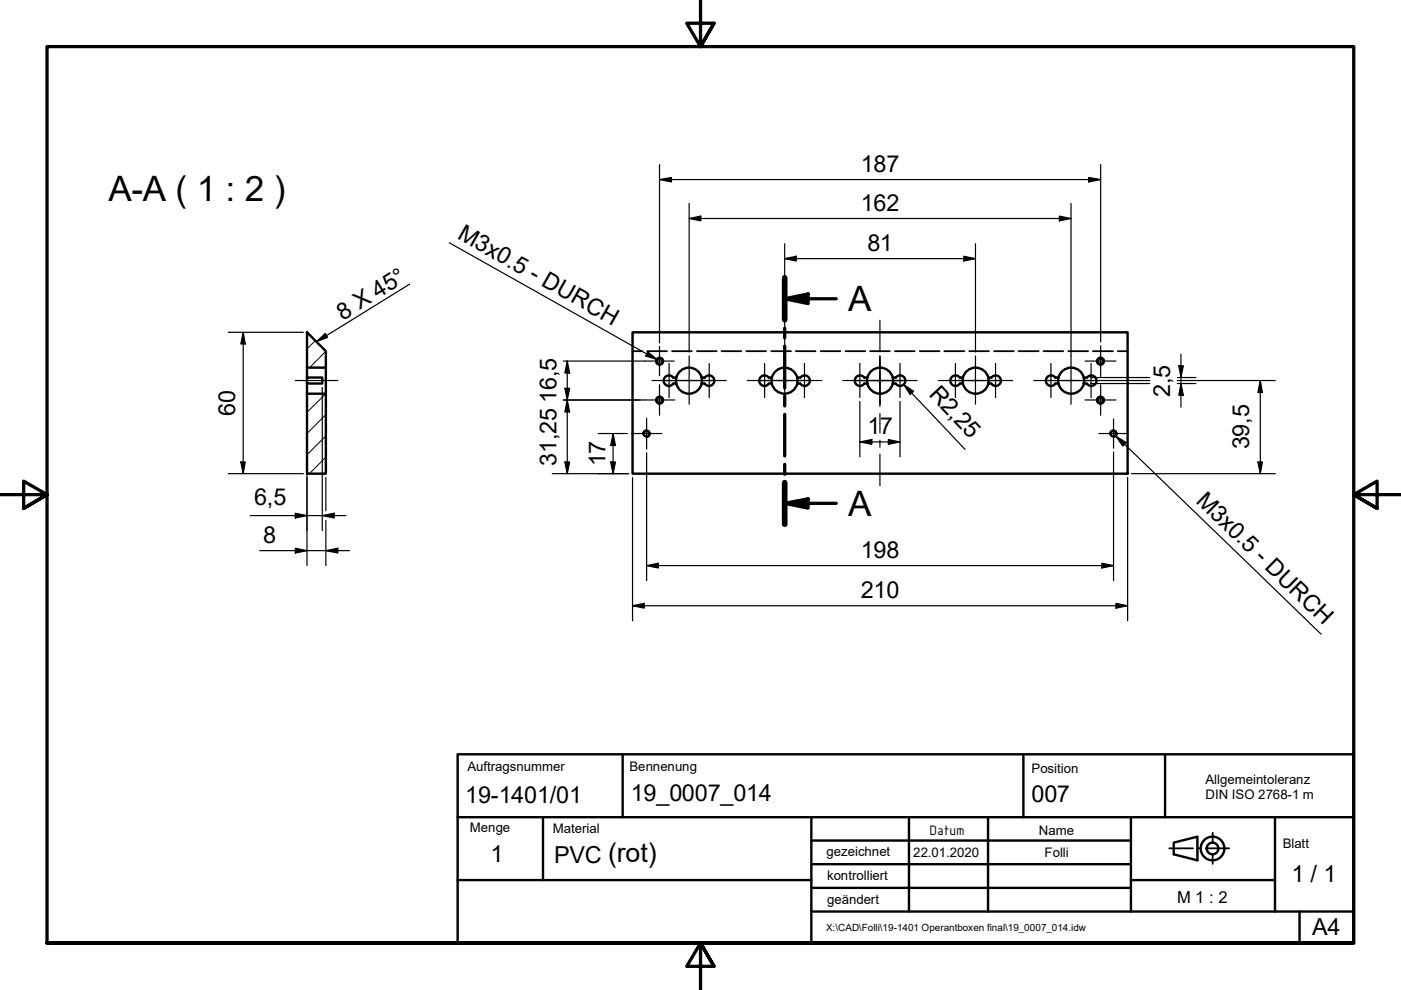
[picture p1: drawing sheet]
<svg xmlns="http://www.w3.org/2000/svg" width="297mm" height="210mm" viewBox="0 0 297 210" stroke-linecap="round" stroke-linejoin="round" font-family="sans-serif">
<!-- layer: Schraffur (ISO) -->
<path d="M66.9 72.2l-1.8 1.7M69.1 74.5l-3.4 3.4M69.1 96.9l-3.5 3.5M69.1 92.4l-4 4M69.1 87.9l-4 4M69.1 83.5l-4 3.9" fill="none" stroke="#000" stroke-width=".21"/>
<!-- layer: Verdeckt (ISO) -->
<g fill="none" stroke="#000" stroke-width=".38">
<path d="M134.1 74.5h2.1M137.2 74.5h4.2M142.5 74.5h4.2M147.8 74.5h4.2M153 74.5h4.2M158.2 74.5h4.2M163.5 74.5h4.2M168.7 74.5h4.2M174 74.5h4.2M179.3 74.5h4.2M184.5 74.5h4.2M189.7 74.5h4.2"/>
<path d="M195 74.5h4.2M200.2 74.5h4.3M205.5 74.5h4.2M210.8 74.5h4.1M216 74.5h4.2M221.2 74.5h4.2M226.5 74.5h4.2M231.7 74.5h4.3M237 74.5h2.1"/>
</g>
<!-- layer: Sichtbar (ISO) -->
<g fill="none" stroke="#000" stroke-width=".51">
<path d="M65.1 70.5l4 4v3.4h-4zM65.1 77.9v2.1M69.1 77.9v5.6M134.1 70.5h105v29.9h-105zM65.1 83.5h4v16.9h-4zM65.1 80h3.2v1.3h-3.2zM65.1 81.3v2.2M142.7 80h.7M142.8 80.1a1.11 1.11 0 0 0-1.7-.2 1.11 1.11 0 0 0 0 1.6 1.11 1.11 0 0 0 1.7-.2h.6M148.8 80h.6M149.4 80.1a1.11 1.11 0 0 1 1.7-.2 1.11 1.11 0 0 1 0 1.6 1.11 1.11 0 0 1-1.7-.2h-.6M163 80h.6"/>
<path d="M163 80.1a1.11 1.11 0 0 0-1.6-.2 1.11 1.11 0 0 0 0 1.6 1.11 1.11 0 0 0 1.6-.2h.6M169 80h.7M169.7 80.1a1.11 1.11 0 0 1 1.6-.2 1.11 1.11 0 0 1 0 1.6 1.11 1.11 0 0 1-1.6-.2h-.7M183.3 80h.6M183.3 81.3h.6M183.3 80.1a1.11 1.11 0 0 0-1.7-.2 1.11 1.11 0 0 0 0 1.6 1.11 1.11 0 0 0 1.7-.2M189.3 80h.6M189.9 80.1a1.11 1.11 0 0 1 1.7-.2 1.11 1.11 0 0 1 0 1.6 1.11 1.11 0 0 1-1.7-.2h-.6M203.5 80h.7M203.5 80.1a1.11 1.11 0 0 0-1.6-.2 1.11 1.11 0 0 0 0 1.6 1.11 1.11 0 0 0 1.6-.2h.7M209.5 80h.7M210.2 80.1a1.11 1.11 0 0 1 1.6-.2 1.11 1.11 0 0 1 0 1.6 1.11 1.11 0 0 1-1.6-.2h-.7"/>
<path d="M223.8 80h.6M223.8 80.1a1.11 1.11 0 0 0-1.7-.2 1.11 1.11 0 0 0 0 1.6 1.11 1.11 0 0 0 1.7-.2h.6M229.7 80h.7M229.7 81.3h.7M230.4 80.1a1.11 1.11 0 0 1 1.7-.2 1.11 1.11 0 0 1 0 1.6 1.11 1.11 0 0 1-1.7-.2"/>
<circle cx="139.9" cy="76.6" r=".6"/>
<circle cx="139.9" cy="76.6" r=".73"/>
<circle cx="233.3" cy="76.6" r=".6"/>
<circle cx="233.3" cy="76.6" r=".73"/>
<circle cx="137.1" cy="92" r=".6"/>
<circle cx="139.9" cy="84.8" r=".6"/>
<circle cx="139.9" cy="84.8" r=".73"/>
<circle cx="146.1" cy="80.7" r="2.76"/>
<circle cx="166.3" cy="80.7" r="2.76"/>
<circle cx="186.6" cy="80.7" r="2.76"/>
<circle cx="206.9" cy="80.7" r="2.76"/>
<circle cx="227.1" cy="80.7" r="2.76"/>
<circle cx="233.3" cy="84.8" r=".6"/>
<circle cx="233.3" cy="84.8" r=".73"/>
<circle cx="236.1" cy="92" r=".6"/>
</g>
<!-- layer: Sichtbar schmal (ISO) -->
<path d="M140.6 76.7a.73 .73 0 0 0-.6-.8 .73 .73 0 0 0-.9 .6 .73 .73 0 0 0 .6 .8M234 76.7a.73 .73 0 0 0-.5-.8 .73 .73 0 0 0-.9 .6 .73 .73 0 0 0 .6 .8M136.3 92.1a.73 .73 0 0 1 .6-.9 .73 .73 0 0 1 .9 .6 .73 .73 0 0 1-.6 .9M140.6 85a.73 .73 0 0 0-.6-.9 .73 .73 0 0 0-.9 .6 .73 .73 0 0 0 .6 .9M234 85a.73 .73 0 0 0-.5-.9 .73 .73 0 0 0-.9 .6 .73 .73 0 0 0 .6 .9M235.3 92.1a.73 .73 0 0 1 .6-.9 .73 .73 0 0 1 .9 .6 .73 .73 0 0 1-.6 .9" fill="none" stroke="#000" stroke-width=".38"/>
<!-- layer: Schnittlinie (ISO) -->
<path d="M166.4 58.9v8.9M166.4 63.3l4.9-1v2.1zM166.4 69.6v2.1M166.4 73.4v8.9M166.4 63.3h10.9M166.4 84v2.1M166.4 87.9v8.8M166.4 98.5v2.1M166.4 106.7l4.9-.9v1.9zM166.4 102.3v8.9M166.4 106.7h10.9" fill="none" stroke="#000" stroke-width=".7"/>
<path d="M166.4 58.9v8.9M166.4 102.3v8.9" fill="none" stroke="#000" stroke-width="1.2"/>
<g fill="#000">
<path d="M166.4 63.3l4.9-1v2.1z" fill-rule="evenodd"/>
<path d="M166.4 106.7l4.9-.9v1.9z" fill-rule="evenodd"/>
</g>
<!-- layer: Rahmen (ISO) -->
<path d="M148.5 -.1v10l-2.9-5h5.8l-2.9 5 2.9-5M0 104.9h10l-5-2.9v5.8l5-2.9-5 2.9M297 104.9h-10l5-2.9v5.8l-5-2.9 5 2.9M10 199.9v-190h277v190h-277h277M151.4 204.9l-2.9-5 2.9 5h-5.8l2.9-5v10" fill="none" stroke="#000" stroke-width=".7"/>
<!-- layer: Titel (ISO) -->
<path d="M247.9 179.9h5M254.2 179.9h.2M255.7 179.9h4.9M257.1 176.6v2.2M257.1 181v2.2" fill="none" stroke="#000" stroke-width=".38"/>
<g fill="none" stroke="#000" stroke-width=".51">
<path d="M97 159.9h190v40h-190zM132 159.9v13.4M217 159.9v13.4h30M247 159.9v13.4M97 173.3h120M115.1 173.3v13.3M172 178.2h67.8M172 173.3v13.3M192.7 173.3v20M209.5 173.3v20M239.8 173.3v13.3M247 173.3h40"/>
<path d="M248.9 178.7l5-1.3v5l-5-1.3zM270.3 173.3v13.3M97 186.6h75v13.3M172 193.3h67.8M172 188.2h67.8M172 183.2h67.8M270.3 186.6v6.7h16.7M270.3 186.6h-30.5v6.7h30.5M275.5 193.3v6.6"/>
<circle cx="257.1" cy="179.9" r="2.51"/>
<circle cx="257.1" cy="179.9" r="1.24"/>
</g>
<!-- layer: Mittelpunktmarkierung (ISO) -->
<g fill="none" stroke="#000" stroke-width=".25">
<path d="M136.7 76.6h6.2M139.8 73.4v6.3M141.9 77.1v7.2M146.1 75.5v10.2M150.4 77.1v7.2M162.1 77.1v7.2M166.4 75.5v10.2M170.6 77.1v7.2M182.3 77.1v7.2M186.6 75.5v10.2M190.8 77.1v7.2M202.6 77.1v7.2"/>
<path d="M206.8 75.5v10.2M211.1 77.1v7.2M222.8 77.1v7.2M227.1 75.5v10.2M230.1 76.6h6.5M231.3 77.1v7.2M233.4 73.3v6.6M133.9 91.9h6.4M136.6 84.8h6.5M137.1 88.7v6.5M138.2 80.7h8.6M139.8 81.6v6.4"/>
<path d="M141.1 80.7h10M145.4 80.7h8.6M158.4 80.7h8.7M161.4 80.7h9.9M165.6 80.7h8.6M178.7 80.7h8.6M181.6 80.7h10M185.9 80.7h8.5M198.9 80.7h8.7M201.9 80.7h9.9M206.1 80.7h8.6M219.2 80.7h8.6"/>
<path d="M222.1 80.7h10M226.3 80.7h8.6M230.1 84.8h6.5M233 91.9h6.2M233.4 81.6v6.4M236.1 88.8v6.2"/>
</g>
<!-- layer: Mittellinie (ISO) -->
<path d="M186.6 67.9v6.7M186.6 76v1.6M186.6 79.1v4.1M62.6 80.7h9M186.6 84.7v1.5M186.6 87.7v4.1M186.6 93.3v1.5M186.6 96.3v6.7" fill="none" stroke="#000" stroke-width=".25"/>
<g fill="none" stroke="#000" stroke-width=".25">
<path d="M139.8 38.1l2.6-.5v1zM139.8 38.1h93.6M139.8 34.9v37.8M230.8 37.6l2.6 .5-2.6 .5zM233.4 34.9v37.6M146.1 46.3l2.5-.5v1zM146.1 46.3h81M146.1 43.2v31.4M166.4 54.8l2.4-.5v1zM166.4 54.8h40.4M166.4 51.7v23.8M204.3 54.3l2.5 .5-2.5 .5z"/>
<path d="M206.8 51.7v22.9M224.6 45.8l2.5 .5-2.5 .5zM227.1 43.2v32.3M48.4 70.5h15.9M51.6 70.5l.4 2.4h-.9zM51.6 70.5v29.9M65.1 78.7v1.9M119.4 76.6h17.3M120.3 76.6l.5 2.5h-1zM120.3 76.6v23.8M249.9 77.6h1l-.5 2.4zM250.4 75.1v11.2"/>
<path d="M51.1 98h.9l-.4 2.4zM65.1 80.8v39.1M68.3 82.1v30.4M119.4 84.8h17.2M119.8 98h1l-.5 2.4zM119.8 82.3h1l-.5 2.5zM120.3 84.8l.5 2.5h-1zM126.8 91.9h6.2M129.5 98h1l-.5 2.4zM130 91.9l.5 2.6h-1zM130 91.9v8.5M137.1 96v27.1"/>
<path d="M182.3 93.7l2.5-.5v1zM182.3 93.7h8.5M182.3 85.1v11.8M188.3 93.2l2.5 .5-2.5 .5zM190.8 85.1v11.8M191.6 81.5l2.1 1.5-.7 .7zM191.6 81.5l13 13.8M231.2 81.3h.1M231.2 80h.1M231.5 81.3h12.3M231.5 80h12.3M234.9 80.7h8.9"/>
<path d="M236.1 95.9v27.2M249.6 81.3h4M249.6 80h4M249.6 80.7h20.8M250.4 81.3l.5 2.5h-1zM266.7 98h1l-.5 2.4zM267.2 80.7l.5 2.5h-1zM267.2 80.7v19.7M48.4 100.4h15.9M53.1 109.3h20.2M55.1 116.7h19M62.6 108.8l2.5 .5-2.5 .5z"/>
<path d="M62.6 116.2l2.5 .5-2.5 .6zM68.3 109.3l2.6-.5v1zM69.1 116.7l2.5-.5v1.1zM69.1 101.3v7M69.1 110.3v9.6M117.1 100.4h16.2M134.1 101.3v30.3M137.1 119.9l2.5-.5v1zM137.1 119.9h99M233.6 119.4l2.5 .5-2.5 .5zM239.1 101.3v30.3M239.9 100.4h30.5"/>
<path d="M134.1 128.4l2.5-.5v1zM134.1 128.4h105M236.6 127.9l2.5 .5-2.5 .5z"/>
</g>
<g fill="#000">
<path d="M139.8 38.1l2.6-.5v1z" fill-rule="evenodd"/>
<path d="M230.8 37.6l2.6 .5-2.6 .5z" fill-rule="evenodd"/>
<path d="M146.1 46.3l2.5-.5v1z" fill-rule="evenodd"/>
<path d="M166.4 54.8l2.4-.5v1z" fill-rule="evenodd"/>
<path d="M204.3 54.3l2.5 .5-2.5 .5z" fill-rule="evenodd"/>
<path d="M224.6 45.8l2.5 .5-2.5 .5z" fill-rule="evenodd"/>
<path d="M51.6 70.5l.4 2.4h-.9z" fill-rule="evenodd"/>
<path d="M120.3 76.6l.5 2.5h-1z" fill-rule="evenodd"/>
<path d="M249.9 77.6h1l-.5 2.4z" fill-rule="evenodd"/>
<path d="M51.1 98h.9l-.4 2.4z" fill-rule="evenodd"/>
<path d="M119.8 98h1l-.5 2.4z" fill-rule="evenodd"/>
<path d="M119.8 82.3h1l-.5 2.5z" fill-rule="evenodd"/>
<path d="M120.3 84.8l.5 2.5h-1z" fill-rule="evenodd"/>
<path d="M129.5 98h1l-.5 2.4z" fill-rule="evenodd"/>
<path d="M130 91.9l.5 2.6h-1z" fill-rule="evenodd"/>
<path d="M182.3 93.7l2.5-.5v1z" fill-rule="evenodd"/>
<path d="M188.3 93.2l2.5 .5-2.5 .5z" fill-rule="evenodd"/>
<path d="M191.6 81.5l2.1 1.5-.7 .7z" fill-rule="evenodd"/>
<path d="M250.4 81.3l.5 2.5h-1z" fill-rule="evenodd"/>
<path d="M266.7 98h1l-.5 2.4z" fill-rule="evenodd"/>
<path d="M267.2 80.7l.5 2.5h-1z" fill-rule="evenodd"/>
<path d="M62.6 108.8l2.5 .5-2.5 .5z" fill-rule="evenodd"/>
<path d="M62.6 116.2l2.5 .5-2.5 .6z" fill-rule="evenodd"/>
<path d="M68.3 109.3l2.6-.5v1z" fill-rule="evenodd"/>
<path d="M69.1 116.7l2.5-.5v1.1z" fill-rule="evenodd"/>
<path d="M137.1 119.9l2.5-.5v1z" fill-rule="evenodd"/>
<path d="M134.1 128.4l2.5-.5v1z" fill-rule="evenodd"/>
<path d="M233.6 119.4l2.5 .5-2.5 .5z" fill-rule="evenodd"/>
<path d="M236.6 127.9l2.5 .5-2.5 .5z" fill-rule="evenodd"/>
</g>
<!-- layer: Symbol (ISO) -->
<path d="M95.2 51.5l44.1 24.7M67.1 72.4l1.9-1.7 .5 .8zM86.9 60.2l-19.8 12.2M137.4 74.6l1.9 1.6-2.4-.7zM236.6 92.5l2.2 1.3-.7 .8zM236.6 92.5l43.5 42" fill="none" stroke="#000" stroke-width=".25"/>
<g fill="#000">
<path d="M67.1 72.4l1.9-1.7 .5 .8z" fill-rule="evenodd"/>
<path d="M137.4 74.6l1.9 1.6-2.4-.7z" fill-rule="evenodd"/>
<path d="M236.6 92.5l2.2 1.3-.7 .8z" fill-rule="evenodd"/>
</g>
<g font-size="7.4">
<text x="23" y="42.5">A-A ( 1 : 2 )</text>
<text x="179.8" y="66">A</text>
<text x="179.8" y="109.4">A</text>
</g>
<text font-size="5.7" x="129" y="182.7">(rot)</text>
<g font-size="5">
<text x="182.5" y="36.4">187</text>
<text x="182.5" y="44.7">162</text>
<text x="96.8" y="50.4" transform="rotate(29 96.8 50.4)">M3x0.5 - DURCH</text>
<text x="183.9" y="53.2">81</text>
<text x="72.7" y="68" transform="rotate(-32 72.7 68)">8 X 45°</text>
<text x="196.8" y="83.7" transform="rotate(47 196.8 83.7)">R2,25</text>
<text x="49.8" y="88.2" transform="rotate(-90 49.8 88.2)">60</text>
<text x="118" y="85.4" transform="rotate(-90 118 85.4)">16,5</text>
<text x="248.1" y="84.1" transform="rotate(-90 248.1 84.1)">2,5</text>
<text x="183.9" y="92.1">17</text>
<text x="264.9" y="95.3" transform="rotate(-90 264.9 95.3)">39,5</text>
<text x="118" y="98.7" transform="rotate(-90 118 98.7)">31,25</text>
<text x="128.4" y="98.9" transform="rotate(-90 128.4 98.9)">17</text>
<text x="53.9" y="107">6,5</text>
<text x="253.4" y="106.3" transform="rotate(44 253.4 106.3)">M3x0.5 - DURCH</text>
<text x="55.8" y="115.1">8</text>
<text x="182.5" y="118.3">198</text>
<text x="182.5" y="126.8">210</text>
<text x="98.6" y="170.3">19-1401/01</text>
<text x="133.7" y="169.9">19_0007_014</text>
<text x="218.7" y="170">007</text>
<text x="104" y="182.7">1</text>
<text x="117.5" y="182.9">PVC</text>
<text x="273.8" y="187">1 / 1</text>
<text x="278.2" y="198.2">A4</text>
</g>
<text font-size="3.5" x="249.6" y="191.4">M 1 : 2</text>
<text font-size="3.1" x="197.1" y="176.9">Datum</text>
<g font-size="2.8">
<text x="99.1" y="163.5">Auftragsnummer</text>
<text x="133.5" y="163.4">Bennenung</text>
<text x="218.7" y="163.8">Position</text>
<text x="255.6" y="166.3">Allgemeintoleranz</text>
<text x="255.6" y="169.5">DIN ISO 2768-1 m</text>
<text x="99.6" y="176.5">Menge</text>
<text x="117.2" y="176.6">Material</text>
<text x="220.3" y="177">Name</text>
<text x="272" y="179.8">Blatt</text>
<text x="175.3" y="181.5">gezeichnet</text>
<text x="193.6" y="181.6">22.01.2020</text>
<text x="221.5" y="181.7">Folli</text>
<text x="175.4" y="186.5">kontrolliert</text>
<text x="175.4" y="191.6">geändert</text>
</g>
<text font-size="2.1" x="175.1" y="197.3">X:\CAD\Folli\19-1401 Operantboxen final\19_0007_014.idw</text>
</svg>
